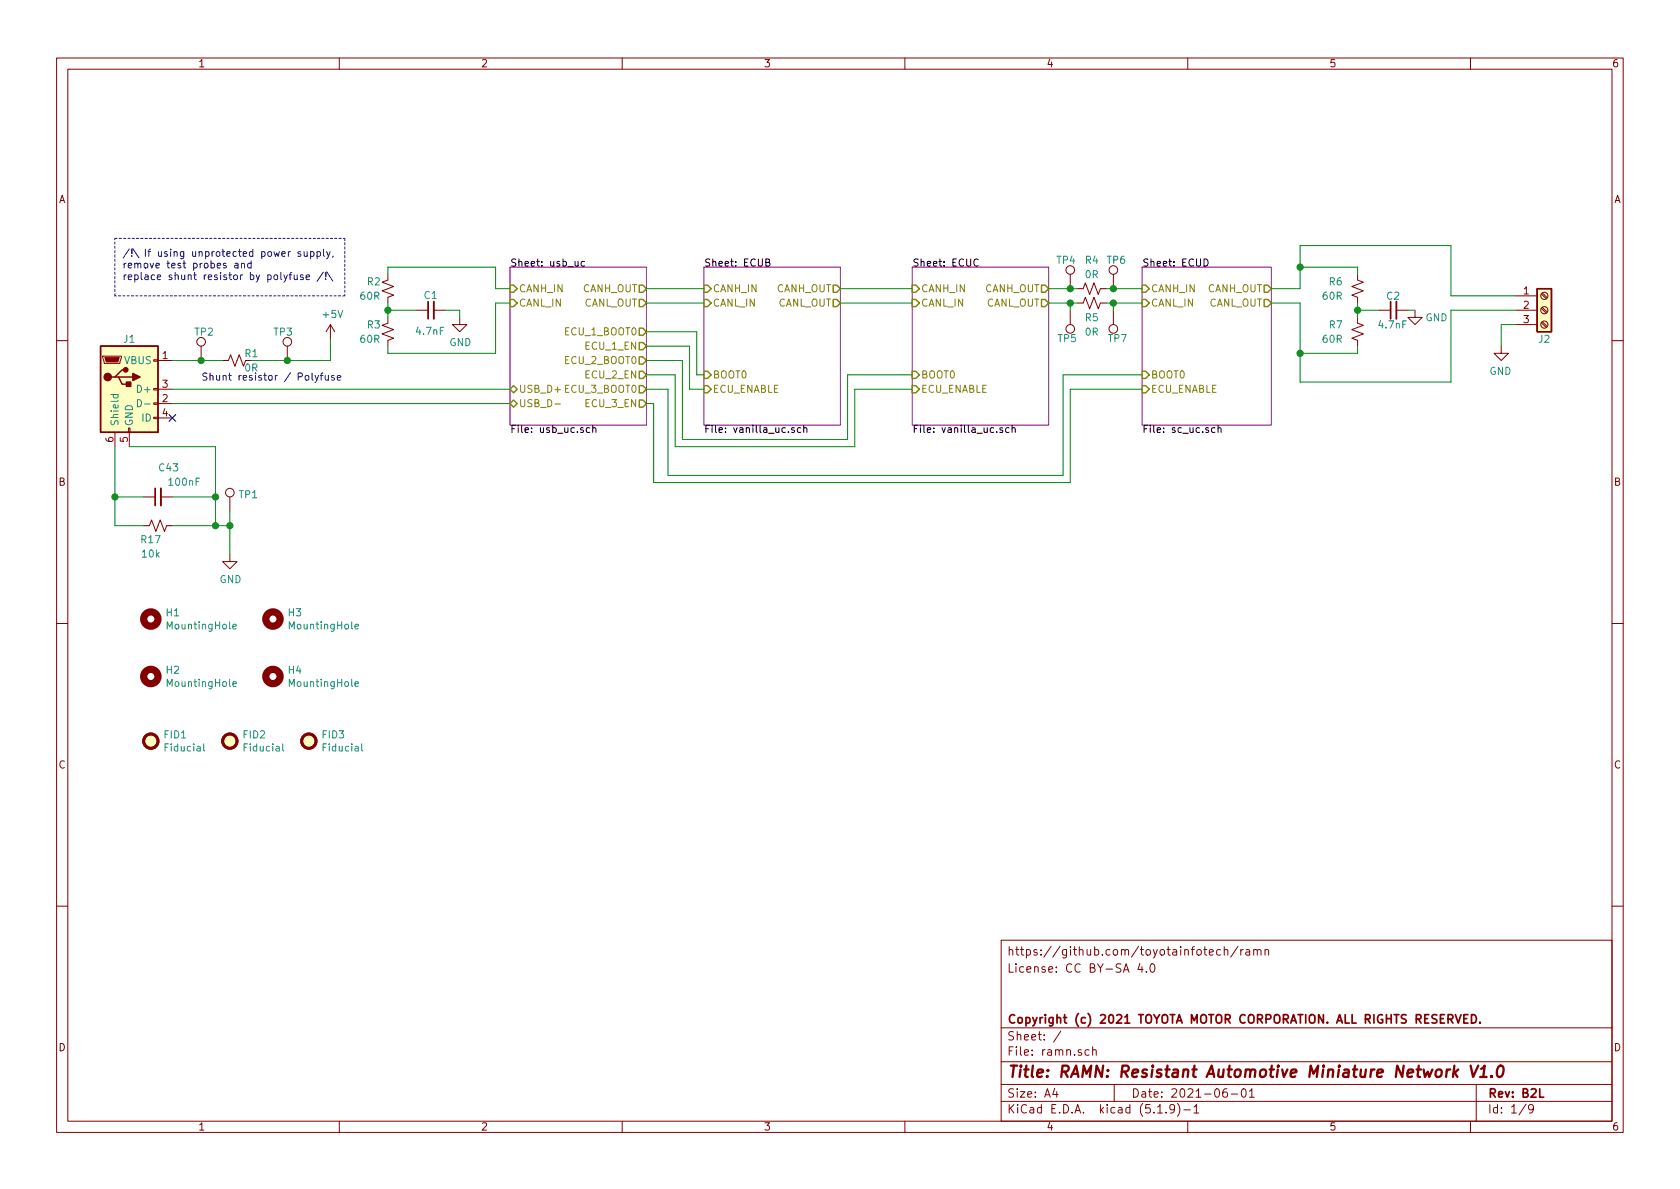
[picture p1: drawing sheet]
EESchema Schematic File Version 4
EELAYER 30 0
EELAYER END
$Descr A4 11693 8268
encoding utf-8
Sheet 1 9
Title "RAMN: Resistant Automotive Miniature Network V1.0"
Date "2021-06-01"
Rev "B2L"
Comp "Copyright (c) 2021 TOYOTA MOTOR CORPORATION. ALL RIGHTS RESERVED."
Comment1 ""
Comment2 ""
Comment3 "License: CC BY-SA 4.0"
Comment4 "https://github.com/toyotainfotech/ramn"
$EndDescr
$Comp
L Connector:USB_OTG J1
U 1 1
P 900 2700
F 0 "J1" H 900 3050 50  0000 C CNN
F 1 "USB_C_Micro" H 957 3076 50  0001 C CNN
F 2 "Connector_USB:USB_Micro-B_Wuerth_629105150521" H 1050 2650 50  0001 C CNN
F 3 "~" H 1050 2650 50  0001 C CNN
	1    900  2700
	1    0    0    -1  
$EndComp
NoConn ~ 1200 2900
$Comp
L power:GND #PWR01
U 1 1
P 1600 3850
F 0 "#PWR01" H 1600 3600 50  0001 C CNN
F 1 "GND" H 1605 3677 50  0000 C CNN
F 2 "" H 1600 3850 50  0001 C CNN
F 3 "" H 1600 3850 50  0001 C CNN
	1    1600 3850
	1    0    0    -1  
$EndComp
$Comp
L power:+5V #PWR02
U 1 1
P 2300 2350
F 0 "#PWR02" H 2300 2200 50  0001 C CNN
F 1 "+5V" H 2315 2523 50  0000 C CNN
F 2 "" H 2300 2350 50  0001 C CNN
F 3 "" H 2300 2350 50  0001 C CNN
	1    2300 2350
	1    0    0    -1  
$EndComp
Wire Wire Line
	2300 2350 2300 2500
$Comp
L Mechanical:MountingHole H1
U 1 1
P 1050 4300
F 0 "H1" H 1150 4346 50  0000 L CNN
F 1 "MountingHole" H 1150 4255 50  0000 L CNN
F 2 "MountingHole:MountingHole_3.2mm_M3_ISO7380" H 1050 4300 50  0001 C CNN
F 3 "~" H 1050 4300 50  0001 C CNN
	1    1050 4300
	1    0    0    -1  
$EndComp
$Comp
L Mechanical:MountingHole H3
U 1 1
P 1900 4300
F 0 "H3" H 2000 4346 50  0000 L CNN
F 1 "MountingHole" H 2000 4255 50  0000 L CNN
F 2 "MountingHole:MountingHole_3.2mm_M3_ISO7380" H 1900 4300 50  0001 C CNN
F 3 "~" H 1900 4300 50  0001 C CNN
	1    1900 4300
	1    0    0    -1  
$EndComp
$Sheet
S 3550 1850 950  1100
U 5D8BFFCE
F0 "usb_uc" 50
F1 "usb_uc.sch" 50
F2 "CANL_OUT" O R 4500 2100 50 
F3 "CANL_IN" I L 3550 2100 50 
F4 "CANH_OUT" O R 4500 2000 50 
F5 "CANH_IN" I L 3550 2000 50 
F6 "USB_D-" B L 3550 2800 50 
F7 "USB_D+" B L 3550 2700 50 
F8 "ECU_3_EN" O R 4500 2800 50 
F9 "ECU_2_EN" O R 4500 2600 50 
F10 "ECU_1_EN" O R 4500 2400 50 
F11 "ECU_2_BOOT0" O R 4500 2500 50 
F12 "ECU_3_BOOT0" O R 4500 2700 50 
F13 "ECU_1_BOOT0" O R 4500 2300 50 
$EndSheet
Wire Wire Line
	3550 2100 3450 2100
Wire Wire Line
	3450 2100 3450 2450
Wire Wire Line
	3450 2000 3550 2000
Wire Wire Line
	3450 2000 3450 1850
$Comp
L Device:R_Small_US R3
U 1 1
P 2700 2300
AR Path="/5D9D1265" Ref="R3"  Part="1" 
AR Path="/5DDB298F/5D9D1265" Ref="R?"  Part="1" 
AR Path="/5DEB3C02/5D9D1265" Ref="R?"  Part="1" 
AR Path="/5D82C374/5DDB298F/5D9D1265" Ref="R?"  Part="1" 
F 0 "R3" H 2850 2350 50  0000 R CNN
F 1 "60R" H 2900 2250 50  0000 R CNN
F 2 "Resistor_SMD:R_0603_1608Metric" H 2700 2300 50  0001 C CNN
F 3 "~" H 2700 2300 50  0001 C CNN
	1    2700 2300
	-1   0    0    -1  
$EndComp
$Comp
L Device:C_Small C?
U 1 1
P 3000 2150
AR Path="/5D5AA93E/5D9D126B" Ref="C?"  Part="1" 
AR Path="/5D5EF85E/5D9D126B" Ref="C?"  Part="1" 
AR Path="/5D65BA09/5D9D126B" Ref="C?"  Part="1" 
AR Path="/5D65EFC9/5D9D126B" Ref="C?"  Part="1" 
AR Path="/5E185DDE/5E1BC826/5D9D126B" Ref="C?"  Part="1" 
AR Path="/5DDB298F/5D9D126B" Ref="C?"  Part="1" 
AR Path="/5DEB3C02/5D9D126B" Ref="C?"  Part="1" 
AR Path="/5D82C374/5DDB298F/5D9D126B" Ref="C?"  Part="1" 
AR Path="/5D9D126B" Ref="C1"  Part="1" 
F 0 "C1" V 3100 2100 50  0000 L CNN
F 1 "4.7nF" V 2850 2050 50  0000 L CNN
F 2 "Capacitor_SMD:C_0603_1608Metric" H 3000 2150 50  0001 C CNN
F 3 "~" H 3000 2150 50  0001 C CNN
	1    3000 2150
	0    -1   -1   0   
$EndComp
$Comp
L Device:R_Small_US R2
U 1 1
P 2700 2000
AR Path="/5D9D1272" Ref="R2"  Part="1" 
AR Path="/5DDB298F/5D9D1272" Ref="R?"  Part="1" 
AR Path="/5DEB3C02/5D9D1272" Ref="R?"  Part="1" 
AR Path="/5D82C374/5DDB298F/5D9D1272" Ref="R?"  Part="1" 
F 0 "R2" H 2850 2050 50  0000 R CNN
F 1 "60R" H 2900 1950 50  0000 R CNN
F 2 "Resistor_SMD:R_0603_1608Metric" H 2700 2000 50  0001 C CNN
F 3 "~" H 2700 2000 50  0001 C CNN
	1    2700 2000
	-1   0    0    -1  
$EndComp
Wire Wire Line
	3200 2150 3200 2200
Wire Wire Line
	2700 2450 2700 2400
Wire Wire Line
	2700 2450 3450 2450
Wire Wire Line
	2700 2200 2700 2150
Wire Wire Line
	2700 1900 2700 1850
Wire Wire Line
	2700 1850 3450 1850
Wire Wire Line
	2900 2150 2700 2150
Connection ~ 2700 2150
Wire Wire Line
	2700 2150 2700 2100
$Comp
L Device:R_Small_US R7
U 1 1
P 9450 2300
AR Path="/5D9F69AD" Ref="R7"  Part="1" 
AR Path="/5DDB298F/5D9F69AD" Ref="R?"  Part="1" 
AR Path="/5DEB3C02/5D9F69AD" Ref="R?"  Part="1" 
AR Path="/5D82C374/5DDB298F/5D9F69AD" Ref="R?"  Part="1" 
F 0 "R7" H 9350 2350 50  0000 R CNN
F 1 "60R" H 9350 2250 50  0000 R CNN
F 2 "Resistor_SMD:R_0603_1608Metric" H 9450 2300 50  0001 C CNN
F 3 "~" H 9450 2300 50  0001 C CNN
	1    9450 2300
	1    0    0    -1  
$EndComp
$Comp
L Device:C_Small C?
U 1 1
P 9700 2150
AR Path="/5D5AA93E/5D9F69B3" Ref="C?"  Part="1" 
AR Path="/5D5EF85E/5D9F69B3" Ref="C?"  Part="1" 
AR Path="/5D65BA09/5D9F69B3" Ref="C?"  Part="1" 
AR Path="/5D65EFC9/5D9F69B3" Ref="C?"  Part="1" 
AR Path="/5E185DDE/5E1BC826/5D9F69B3" Ref="C?"  Part="1" 
AR Path="/5DDB298F/5D9F69B3" Ref="C?"  Part="1" 
AR Path="/5DEB3C02/5D9F69B3" Ref="C?"  Part="1" 
AR Path="/5D82C374/5DDB298F/5D9F69B3" Ref="C?"  Part="1" 
AR Path="/5D9F69B3" Ref="C2"  Part="1" 
F 0 "C2" V 9600 2100 50  0000 L CNN
F 1 "4.7nF" V 9800 2050 50  0000 L CNN
F 2 "Capacitor_SMD:C_0603_1608Metric" H 9700 2150 50  0001 C CNN
F 3 "~" H 9700 2150 50  0001 C CNN
	1    9700 2150
	0    -1   1    0   
$EndComp
$Comp
L Device:R_Small_US R6
U 1 1
P 9450 2000
AR Path="/5D9F69B9" Ref="R6"  Part="1" 
AR Path="/5DDB298F/5D9F69B9" Ref="R?"  Part="1" 
AR Path="/5DEB3C02/5D9F69B9" Ref="R?"  Part="1" 
AR Path="/5D82C374/5DDB298F/5D9F69B9" Ref="R?"  Part="1" 
F 0 "R6" H 9350 2050 50  0000 R CNN
F 1 "60R" H 9350 1950 50  0000 R CNN
F 2 "Resistor_SMD:R_0603_1608Metric" H 9450 2000 50  0001 C CNN
F 3 "~" H 9450 2000 50  0001 C CNN
	1    9450 2000
	1    0    0    -1  
$EndComp
$Comp
L power:GND #PWR?
U 1 1
P 9850 2150
AR Path="/5D5AA93E/5D9F69BF" Ref="#PWR?"  Part="1" 
AR Path="/5D5EF85E/5D9F69BF" Ref="#PWR?"  Part="1" 
AR Path="/5D65BA09/5D9F69BF" Ref="#PWR?"  Part="1" 
AR Path="/5D65EFC9/5D9F69BF" Ref="#PWR?"  Part="1" 
AR Path="/5E185DDE/5E1BC826/5D9F69BF" Ref="#PWR?"  Part="1" 
AR Path="/5DDB298F/5D9F69BF" Ref="#PWR?"  Part="1" 
AR Path="/5DEB3C02/5D9F69BF" Ref="#PWR?"  Part="1" 
AR Path="/5D82C374/5DDB298F/5D9F69BF" Ref="#PWR?"  Part="1" 
AR Path="/5D9F69BF" Ref="#PWR04"  Part="1" 
F 0 "#PWR04" H 9850 1900 50  0001 C CNN
F 1 "GND" H 9700 2100 50  0000 C CNN
F 2 "" H 9850 2150 50  0001 C CNN
F 3 "" H 9850 2150 50  0001 C CNN
	1    9850 2150
	-1   0    0    -1  
$EndComp
Wire Wire Line
	9450 2450 9450 2400
Wire Wire Line
	9450 1900 9450 1850
$Comp
L power:GND #PWR?
U 1 1
P 10450 2400
AR Path="/5D5AA93E/5DA0237D" Ref="#PWR?"  Part="1" 
AR Path="/5D5EF85E/5DA0237D" Ref="#PWR?"  Part="1" 
AR Path="/5D65BA09/5DA0237D" Ref="#PWR?"  Part="1" 
AR Path="/5D65EFC9/5DA0237D" Ref="#PWR?"  Part="1" 
AR Path="/5E185DDE/5E1BC826/5DA0237D" Ref="#PWR?"  Part="1" 
AR Path="/5DDB298F/5DA0237D" Ref="#PWR?"  Part="1" 
AR Path="/5DEB3C02/5DA0237D" Ref="#PWR?"  Part="1" 
AR Path="/5D82C374/5DDB298F/5DA0237D" Ref="#PWR?"  Part="1" 
AR Path="/5DA0237D" Ref="#PWR05"  Part="1" 
F 0 "#PWR05" H 10450 2150 50  0001 C CNN
F 1 "GND" H 10455 2227 50  0000 C CNN
F 2 "" H 10450 2400 50  0001 C CNN
F 3 "" H 10450 2400 50  0001 C CNN
	1    10450 2400
	-1   0    0    -1  
$EndComp
Wire Wire Line
	3200 2150 3100 2150
Wire Wire Line
	9050 2650 10100 2650
Wire Wire Line
	10100 2650 10100 2150
Wire Wire Line
	10550 2250 10450 2250
Wire Wire Line
	10450 2250 10450 2400
$Comp
L Connector:TestPoint TP2
U 1 1
P 1400 2500
AR Path="/5D7CF291" Ref="TP2"  Part="1" 
AR Path="/5D80E812/5D7CF291" Ref="TP?"  Part="1" 
F 0 "TP2" H 1350 2700 50  0000 L CNN
F 1 " " H 1458 2527 50  0000 L CNN
F 2 "TestPoint:TestPoint_Loop_D2.54mm_Drill1.5mm_Beaded" H 1600 2500 50  0001 C CNN
F 3 "~" H 1600 2500 50  0001 C CNN
	1    1400 2500
	1    0    0    -1  
$EndComp
$Comp
L Connector:TestPoint TP3
U 1 1
P 2000 2500
AR Path="/5D7CF297" Ref="TP3"  Part="1" 
AR Path="/5D80E812/5D7CF297" Ref="TP?"  Part="1" 
F 0 "TP3" H 1900 2700 50  0000 L CNN
F 1 " " H 2058 2527 50  0000 L CNN
F 2 "TestPoint:TestPoint_Loop_D2.54mm_Drill1.5mm_Beaded" H 2200 2500 50  0001 C CNN
F 3 "~" H 2200 2500 50  0001 C CNN
	1    2000 2500
	1    0    0    -1  
$EndComp
Connection ~ 2000 2500
Wire Wire Line
	1550 2500 1400 2500
Connection ~ 1400 2500
Wire Wire Line
	1750 2500 2000 2500
$Comp
L Device:R_Small_US R1
U 1 1
P 1650 2500
AR Path="/5D7CF2A2" Ref="R1"  Part="1" 
AR Path="/5D80E812/5D7CF2A2" Ref="R?"  Part="1" 
F 0 "R1" V 1600 2600 50  0000 C CNN
F 1 "0R" V 1700 2600 50  0000 C CNN
F 2 "Resistor_SMD:R_0603_1608Metric" H 1650 2500 50  0001 C CNN
F 3 "~" H 1650 2500 50  0001 C CNN
	1    1650 2500
	0    1    1    0   
$EndComp
Wire Wire Line
	1200 2500 1400 2500
Wire Wire Line
	2000 2500 2300 2500
$Sheet
S 4900 1850 950  1100
U 5D815E09
F0 "ECUB" 50
F1 "vanilla_uc.sch" 50
F2 "CANL_OUT" O R 5850 2100 50 
F3 "CANL_IN" I L 4900 2100 50 
F4 "CANH_OUT" O R 5850 2000 50 
F5 "CANH_IN" I L 4900 2000 50 
F6 "ECU_ENABLE" I L 4900 2700 50 
F7 "BOOT0" I L 4900 2600 50 
$EndSheet
Wire Wire Line
	1200 2700 3550 2700
Wire Wire Line
	3550 2800 1200 2800
Wire Wire Line
	4800 2700 4900 2700
$Comp
L Device:R_Small_US R4
U 1 1
P 7600 2000
AR Path="/5D8E2630" Ref="R4"  Part="1" 
AR Path="/5D80E812/5D8E2630" Ref="R?"  Part="1" 
F 0 "R4" V 7400 2000 50  0000 C CNN
F 1 "0R" V 7500 2000 50  0000 C CNN
F 2 "Resistor_SMD:R_0603_1608Metric" H 7600 2000 50  0001 C CNN
F 3 "~" H 7600 2000 50  0001 C CNN
	1    7600 2000
	0    1    1    0   
$EndComp
$Comp
L Device:R_Small_US R5
U 1 1
P 7600 2100
AR Path="/5D8E3251" Ref="R5"  Part="1" 
AR Path="/5D80E812/5D8E3251" Ref="R?"  Part="1" 
F 0 "R5" V 7700 2100 50  0000 C CNN
F 1 "0R" V 7800 2100 50  0000 C CNN
F 2 "Resistor_SMD:R_0603_1608Metric" H 7600 2100 50  0001 C CNN
F 3 "~" H 7600 2100 50  0001 C CNN
	1    7600 2100
	0    1    1    0   
$EndComp
$Comp
L Connector:TestPoint TP4
U 1 1
P 7450 2000
AR Path="/5D8E65D7" Ref="TP4"  Part="1" 
AR Path="/5D80E812/5D8E65D7" Ref="TP?"  Part="1" 
F 0 "TP4" H 7350 2200 50  0000 L CNN
F 1 " " H 7508 2027 50  0000 L CNN
F 2 "TestPoint:TestPoint_Loop_D2.54mm_Drill1.5mm_Beaded" H 7650 2000 50  0001 C CNN
F 3 "~" H 7650 2000 50  0001 C CNN
	1    7450 2000
	1    0    0    -1  
$EndComp
$Comp
L Connector:TestPoint TP5
U 1 1
P 7450 2150
AR Path="/5D8E72B8" Ref="TP5"  Part="1" 
AR Path="/5D80E812/5D8E72B8" Ref="TP?"  Part="1" 
F 0 "TP5" H 7400 2350 50  0000 L CNN
F 1 " " H 7508 2177 50  0000 L CNN
F 2 "TestPoint:TestPoint_Loop_D2.54mm_Drill1.5mm_Beaded" H 7650 2150 50  0001 C CNN
F 3 "~" H 7650 2150 50  0001 C CNN
	1    7450 2150
	-1   0    0    1   
$EndComp
$Comp
L Connector:TestPoint TP7
U 1 1
P 7750 2150
AR Path="/5D8E7E6C" Ref="TP7"  Part="1" 
AR Path="/5D80E812/5D8E7E6C" Ref="TP?"  Part="1" 
F 0 "TP7" H 7650 2350 50  0000 L CNN
F 1 " " H 7808 2177 50  0000 L CNN
F 2 "TestPoint:TestPoint_Loop_D2.54mm_Drill1.5mm_Beaded" H 7950 2150 50  0001 C CNN
F 3 "~" H 7950 2150 50  0001 C CNN
	1    7750 2150
	-1   0    0    1   
$EndComp
$Comp
L Connector:TestPoint TP6
U 1 1
P 7750 2000
AR Path="/5D8E8A6B" Ref="TP6"  Part="1" 
AR Path="/5D80E812/5D8E8A6B" Ref="TP?"  Part="1" 
F 0 "TP6" H 7700 2200 50  0000 L CNN
F 1 " " H 7808 2027 50  0000 L CNN
F 2 "TestPoint:TestPoint_Loop_D2.54mm_Drill1.5mm_Beaded" H 7950 2000 50  0001 C CNN
F 3 "~" H 7950 2000 50  0001 C CNN
	1    7750 2000
	1    0    0    -1  
$EndComp
$Sheet
S 6350 1850 950  1100
U 5D8EDE42
F0 "ECUC" 50
F1 "vanilla_uc.sch" 50
F2 "CANL_OUT" O R 7300 2100 50 
F3 "CANL_IN" I L 6350 2100 50 
F4 "CANH_OUT" O R 7300 2000 50 
F5 "CANH_IN" I L 6350 2000 50 
F6 "ECU_ENABLE" I L 6350 2700 50 
F7 "BOOT0" I L 6350 2600 50 
$EndSheet
Wire Wire Line
	4700 3100 5950 3100
Wire Wire Line
	5950 3100 5950 2700
Wire Wire Line
	5950 2700 6350 2700
$Sheet
S 7950 1850 900  1100
U 5D7DEA89
F0 "ECUD" 50
F1 "sc_uc.sch" 50
F2 "CANL_OUT" O R 8850 2100 50 
F3 "CANL_IN" I L 7950 2100 50 
F4 "CANH_OUT" O R 8850 2000 50 
F5 "CANH_IN" I L 7950 2000 50 
F6 "ECU_ENABLE" I L 7950 2700 50 
F7 "BOOT0" I L 7950 2600 50 
$EndSheet
Wire Wire Line
	7450 2700 7450 3350
Wire Wire Line
	8850 2000 9050 2000
Wire Wire Line
	8850 2100 9050 2100
Wire Wire Line
	7700 2000 7750 2000
Wire Wire Line
	7750 2000 7950 2000
Connection ~ 7750 2000
Wire Wire Line
	7950 2100 7750 2100
Wire Wire Line
	7750 2150 7750 2100
Connection ~ 7750 2100
Wire Wire Line
	7750 2100 7700 2100
Wire Wire Line
	7500 2100 7450 2100
Wire Wire Line
	7450 2150 7450 2100
Connection ~ 7450 2100
Wire Wire Line
	7450 2100 7300 2100
Wire Wire Line
	7300 2000 7450 2000
Connection ~ 7450 2000
Wire Wire Line
	7450 2000 7500 2000
Wire Wire Line
	7450 2700 7950 2700
$Comp
L Mechanical:MountingHole H2
U 1 1
P 1050 4700
F 0 "H2" H 1150 4746 50  0000 L CNN
F 1 "MountingHole" H 1150 4655 50  0000 L CNN
F 2 "MountingHole:MountingHole_3.2mm_M3_ISO7380" H 1050 4700 50  0001 C CNN
F 3 "~" H 1050 4700 50  0001 C CNN
	1    1050 4700
	1    0    0    -1  
$EndComp
$Comp
L Mechanical:MountingHole H4
U 1 1
P 1900 4700
F 0 "H4" H 2000 4746 50  0000 L CNN
F 1 "MountingHole" H 2000 4655 50  0000 L CNN
F 2 "MountingHole:MountingHole_3.2mm_M3_ISO7380" H 1900 4700 50  0001 C CNN
F 3 "~" H 1900 4700 50  0001 C CNN
	1    1900 4700
	1    0    0    -1  
$EndComp
Wire Wire Line
	4500 2300 4850 2300
Wire Wire Line
	4850 2300 4850 2600
Wire Wire Line
	4850 2600 4900 2600
Wire Wire Line
	4800 2400 4500 2400
Wire Wire Line
	4800 2400 4800 2700
Wire Wire Line
	4500 2500 4750 2500
Wire Wire Line
	4750 2500 4750 3050
Wire Wire Line
	4750 3050 5900 3050
Wire Wire Line
	5900 3050 5900 2600
Wire Wire Line
	5900 2600 6350 2600
Wire Wire Line
	4500 2600 4700 2600
Wire Wire Line
	4700 2600 4700 3100
Wire Wire Line
	4500 2800 4550 2800
Wire Wire Line
	4550 3350 7450 3350
Wire Wire Line
	4550 3350 4550 2800
Wire Wire Line
	4500 2700 4650 2700
Wire Wire Line
	4650 2700 4650 3300
Wire Wire Line
	4650 3300 7400 3300
Wire Wire Line
	7400 3300 7400 2600
Wire Wire Line
	7400 2600 7950 2600
$Comp
L Connector:TestPoint TP1
U 1 1
P 1600 3550
AR Path="/5DEE3927" Ref="TP1"  Part="1" 
AR Path="/5D80E812/5DEE3927" Ref="TP?"  Part="1" 
F 0 "TP1" H 1658 3668 50  0000 L CNN
F 1 " " H 1658 3577 50  0000 L CNN
F 2 "TestPoint:TestPoint_Loop_D2.54mm_Drill1.5mm_Beaded" H 1800 3550 50  0001 C CNN
F 3 "~" H 1800 3550 50  0001 C CNN
	1    1600 3550
	1    0    0    -1  
$EndComp
Wire Wire Line
	4500 2000 4900 2000
Wire Wire Line
	4500 2100 4900 2100
Wire Wire Line
	5850 2000 6350 2000
Wire Wire Line
	5850 2100 6350 2100
$Comp
L Connector:Screw_Terminal_01x03 J2
U 1 1
P 10750 2150
F 0 "J2" H 10750 1950 50  0000 C CNN
F 1 "Screw_Terminal_01x03" H 10668 2376 50  0001 C CNN
F 2 "TerminalBlock_Phoenix:TerminalBlock_Phoenix_PTSM-0,5-3-2.5-V-THR_1x03_P2.50mm_Vertical" H 10750 2150 50  0001 C CNN
F 3 "~" H 10750 2150 50  0001 C CNN
	1    10750 2150
	1    0    0    -1  
$EndComp
Wire Wire Line
	10550 2050 10100 2050
Wire Wire Line
	9800 2150 9850 2150
Wire Wire Line
	9450 2100 9450 2150
Wire Wire Line
	9050 1700 9050 1850
Wire Wire Line
	9050 2100 9050 2450
Wire Wire Line
	9050 1850 9450 1850
Connection ~ 9050 1850
Wire Wire Line
	9050 1850 9050 2000
Wire Wire Line
	9450 2450 9050 2450
Connection ~ 9050 2450
Wire Wire Line
	9050 2450 9050 2650
Wire Wire Line
	9600 2150 9450 2150
Connection ~ 9450 2150
Wire Wire Line
	9450 2150 9450 2200
Wire Wire Line
	10100 2150 10550 2150
Wire Wire Line
	10100 2050 10100 1700
Wire Wire Line
	10100 1700 9050 1700
$Comp
L power:GND #PWR?
U 1 1
P 3200 2200
AR Path="/5D5AA93E/5D9D127E" Ref="#PWR?"  Part="1" 
AR Path="/5D5EF85E/5D9D127E" Ref="#PWR?"  Part="1" 
AR Path="/5D65BA09/5D9D127E" Ref="#PWR?"  Part="1" 
AR Path="/5D65EFC9/5D9D127E" Ref="#PWR?"  Part="1" 
AR Path="/5E185DDE/5E1BC826/5D9D127E" Ref="#PWR?"  Part="1" 
AR Path="/5DDB298F/5D9D127E" Ref="#PWR?"  Part="1" 
AR Path="/5DEB3C02/5D9D127E" Ref="#PWR?"  Part="1" 
AR Path="/5D82C374/5DDB298F/5D9D127E" Ref="#PWR?"  Part="1" 
AR Path="/5D9D127E" Ref="#PWR03"  Part="1" 
F 0 "#PWR03" H 3200 1950 50  0001 C CNN
F 1 "GND" H 3205 2027 50  0000 C CNN
F 2 "" H 3200 2200 50  0001 C CNN
F 3 "" H 3200 2200 50  0001 C CNN
	1    3200 2200
	1    0    0    -1  
$EndComp
$Comp
L Mechanical:Fiducial FID1
U 1 1
P 1050 5150
F 0 "FID1" H 1135 5196 50  0000 L CNN
F 1 "Fiducial" H 1135 5105 50  0000 L CNN
F 2 "Fiducial:Fiducial_1mm_Mask2mm" H 1050 5150 50  0001 C CNN
F 3 "~" H 1050 5150 50  0001 C CNN
	1    1050 5150
	1    0    0    -1  
$EndComp
$Comp
L Mechanical:Fiducial FID2
U 1 1
P 1600 5150
F 0 "FID2" H 1685 5196 50  0000 L CNN
F 1 "Fiducial" H 1685 5105 50  0000 L CNN
F 2 "Fiducial:Fiducial_1mm_Mask2mm" H 1600 5150 50  0001 C CNN
F 3 "~" H 1600 5150 50  0001 C CNN
	1    1600 5150
	1    0    0    -1  
$EndComp
$Comp
L Mechanical:Fiducial FID3
U 1 1
P 2150 5150
F 0 "FID3" H 2235 5196 50  0000 L CNN
F 1 "Fiducial" H 2235 5105 50  0000 L CNN
F 2 "Fiducial:Fiducial_1mm_Mask2mm" H 2150 5150 50  0001 C CNN
F 3 "~" H 2150 5150 50  0001 C CNN
	1    2150 5150
	1    0    0    -1  
$EndComp
Wire Wire Line
	1600 3550 1600 3650
Wire Wire Line
	800  3650 1000 3650
Connection ~ 1600 3650
Wire Wire Line
	1600 3650 1600 3850
$Comp
L Device:C_Small C43
U 1 1
P 1100 3450
AR Path="/6026B19D" Ref="C43"  Part="1" 
AR Path="/5D80E812/6026B19D" Ref="C?"  Part="1" 
AR Path="/5D8BFFCE/6026B19D" Ref="C?"  Part="1" 
AR Path="/5D815E09/6026B19D" Ref="C?"  Part="1" 
AR Path="/5D8EDE42/6026B19D" Ref="C?"  Part="1" 
F 0 "C43" V 1300 3300 50  0000 L CNN
F 1 "100nF" V 1200 3150 50  0000 L CNN
F 2 "Capacitor_SMD:C_0603_1608Metric" H 1100 3450 50  0001 C CNN
F 3 "~" H 1100 3450 50  0001 C CNN
F 4 "" H 1100 3450 50  0001 C CNN "not mounted"
	1    1100 3450
	0    -1   -1   0   
$EndComp
Connection ~ 1500 3650
Wire Wire Line
	1500 3650 1600 3650
Wire Wire Line
	900  3100 1500 3100
Wire Wire Line
	1500 3100 1500 3450
Wire Wire Line
	1200 3450 1500 3450
Connection ~ 1500 3450
Wire Wire Line
	1500 3450 1500 3650
$Comp
L Device:R_Small_US R17
U 1 1
P 1100 3650
AR Path="/60250553" Ref="R17"  Part="1" 
AR Path="/5D80E812/60250553" Ref="R?"  Part="1" 
AR Path="/5D815E09/60250553" Ref="R?"  Part="1" 
AR Path="/5D8EDE42/60250553" Ref="R?"  Part="1" 
F 0 "R17" V 1000 3700 50  0000 C CNN
F 1 "10k" V 900 3700 50  0000 C CNN
F 2 "Resistor_SMD:R_0603_1608Metric" H 1100 3650 50  0001 C CNN
F 3 "~" H 1100 3650 50  0001 C CNN
	1    1100 3650
	0    -1   -1   0   
$EndComp
Wire Wire Line
	1200 3650 1500 3650
Wire Wire Line
	800  3100 800  3450
Wire Wire Line
	1000 3450 800  3450
Connection ~ 800  3450
Wire Wire Line
	800  3450 800  3650
Text Notes 850  1950 0    50   ~ 0
/!\ If using unprotected power supply, \nremove test probes and \nreplace shunt resistor by polyfuse /!\
Wire Notes Line
	800  2050 800  1650
Wire Notes Line
	800  1650 2400 1650
Wire Notes Line
	2400 1650 2400 2050
Wire Notes Line
	2400 2050 800  2050
Text Notes 1400 2650 0    50   ~ 0
Shunt resistor / Polyfuse
$EndSCHEMATC
